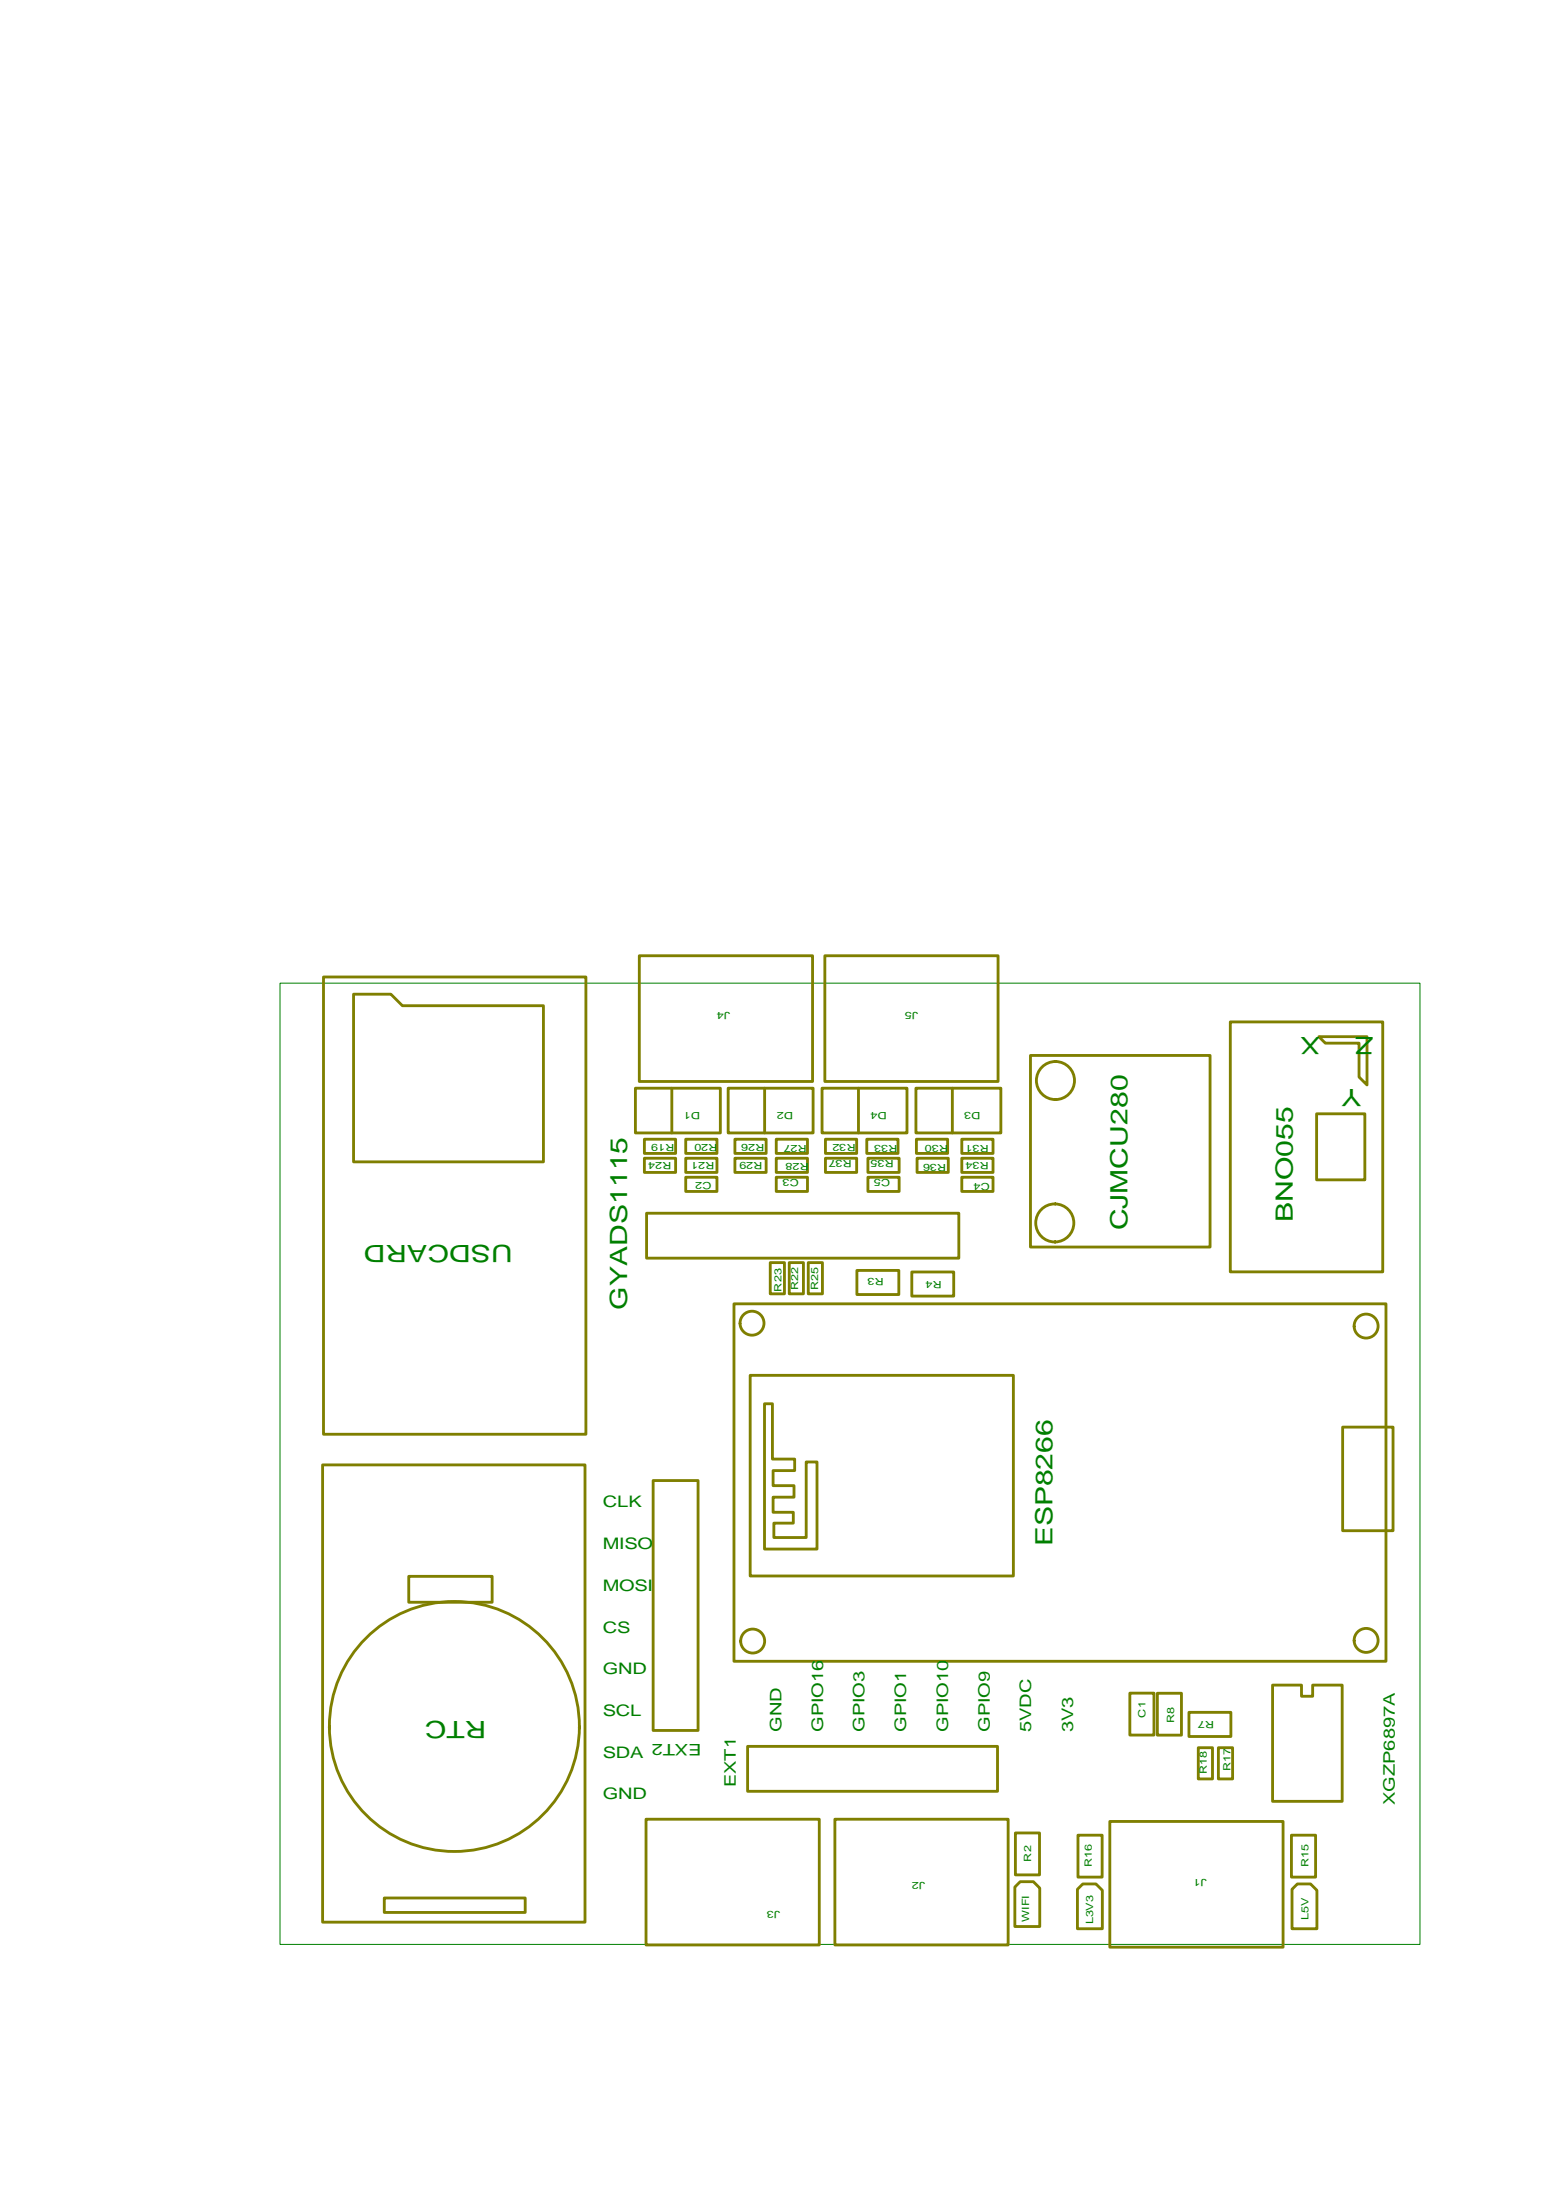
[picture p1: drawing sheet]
<svg xmlns="http://www.w3.org/2000/svg" width="210mm" height="297mm" viewBox="0 0 210 297" stroke-linecap="round" stroke-linejoin="round" font-family="sans-serif">
<path d="M38 133.3h154.5v130.3h-154.5z" fill="none" stroke="#007f00" stroke-width=".14"/>
<g fill="none" stroke="#7f7f00" stroke-width=".38">
<path d="M43.9 132.4h35.5v62h-35.5zM47.9 134.8h5.1l1.5 1.5h19.2v21.2h-25.8zM86.7 129.6h23.4v17h-23.4zM111.8 129.6h23.5v17h-23.5zM166.8 138.5h20.6v33.9h-20.6zM86.1 147.5h11.5v6.1h-11.5zM87.3 157h4.3v1.9h-4.3zM87.3 154.4h4.3v2h-4.3zM91.1 147.5v6.1M93 154.4h4.2v2h-4.2zM93 157h4.2v1.9h-4.2zM93 159.6h4.2v1.9h-4.2z"/>
<path d="M98.7 147.5h11.5v6.1h-11.5zM99.6 157h4.3v1.9h-4.3zM99.6 154.4h4.3v2h-4.3zM103.6 147.5v6.1M105.2 157h4.3v1.9h-4.3zM105.2 154.4h4.3v2h-4.3zM105.2 159.6h4.3v1.9h-4.3zM111.4 147.5h11.5v6.1h-11.5zM111.9 154.4h4.2v2h-4.2zM111.9 157h4.2v1.9h-4.2zM116.4 147.5v6.1M117.5 154.4h4.2v2h-4.2z"/>
<path d="M117.6 159.6h4.3v1.9h-4.3zM117.6 157h4.3v1.9h-4.3zM124.2 147.5h11.5v6.1h-11.5zM124.2 154.4h4.3v2h-4.3zM124.3 157h4.2v1.9h-4.2zM129.1 147.5v6.1M130.4 159.6h4.2v1.9h-4.2zM130.4 157h4.2v1.9h-4.2zM130.4 154.4h4.2v2h-4.2zM139.7 143.1h24.3v25.9h-24.3zM178.5 151h6.5v8.9h-6.5zM178.8 140.5h6.5v6.6l-1.1-1.1v-4.6h-4.5z"/>
<path d="M87.6 164.5h42.4v6.1h-42.4zM99.5 176.7h88.4v48.5h-88.4zM104.4 171.2h1.9v4.2h-1.9zM107 171.2h1.9v4.2h-1.9zM109.6 171.2h1.9v4.2h-1.9zM116.2 172.2h5.6v3.3h-5.6zM123.6 172.4h5.7v3.3h-5.7zM43.7 198.6h35.6v62h-35.6zM101.7 186.4h35.7v27.2h-35.7zM103.6 190.3h1.1v7.5h3v1.6h-2.9v2h2.8v1.6h-2.8v2h2.7v1.5h-2.6v1.9h4.4v-10.2h1.4v11.8h-7.1zM182 193.5h6.8v14h-6.8zM55.4 213.7h11.3v3.5h-11.3z"/>
<path d="M88.5 200.7h6.1v33.9h-6.1zM101.3 236.7h33.9v6.1h-33.9zM153.2 229.5h3.2v5.7h-3.2zM156.9 229.5h3.3v5.7h-3.3zM161.2 232.1h5.7v3.3h-5.7zM162.4 236.9h2v4.3h-2zM165.2 236.9h1.9v4.3h-1.9zM172.5 228.4h3.9v1.5h1.5v-1.5h4v15.8h-9.4zM52.1 257.3h19.1v1.9h-19.1zM87.6 246.6h23.5v17.1h-23.5zM113.2 246.6h23.5v17.1h-23.5zM137.6 248.5h3.3v5.7h-3.3z"/>
<path d="M138.3 255.1h1.8l.8 .8v5.3h-3.3v-5.4zM146.1 248.8h3.3v5.7h-3.3zM146.8 255.4h1.8l.8 .8v5.3h-3.4v-5.4zM150.4 246.9h23.5v17.1h-23.5zM175.1 248.8h3.2v5.7h-3.2zM175.9 255.4h1.8l.8 .8v5.3h-3.4v-5.4z"/>
<circle cx="143.1" cy="146.5" r="2.58"/>
<circle cx="101.9" cy="179.4" r="1.63"/>
<circle cx="143" cy="165.8" r="2.58"/>
<circle cx="185.2" cy="179.8" r="1.63"/>
<circle cx="61.6" cy="234" r="16.9"/>
<circle cx="102" cy="222.5" r="1.63"/>
<circle cx="185.2" cy="222.4" r="1.63"/>
</g>
<g font-size="3.2" fill="#007f00">
<text x="179" y="140.6" transform="rotate(-180 179 140.6)">X</text>
<text x="186.2" y="140.5" transform="rotate(-180 186.2 140.5)">Z</text>
<text x="184.6" y="147.7" transform="rotate(-180 184.6 147.7)">Y</text>
<text x="152.8" y="166.8" transform="rotate(-90 152.8 166.8)">CJMCU280</text>
<text x="175.3" y="165.7" transform="rotate(-90 175.3 165.7)">BNO055</text>
<text x="69.5" y="168.7" transform="rotate(-180 69.5 168.7)">USDCARD</text>
<text x="85" y="177.5" transform="rotate(-90 85 177.5)">GYADS1115</text>
<text x="142.7" y="209.6" transform="rotate(-90 142.7 209.6)">ESP8266</text>
<text x="66" y="233.3" transform="rotate(-180 66 233.3)">RTC</text>
</g>
<g font-size="2.2" fill="#007f00">
<text x="81.7" y="204.3">CLK</text>
<text x="81.7" y="210">MISO</text>
<text x="81.7" y="215.6">MOSI</text>
<text x="81.7" y="221.3">CS</text>
<text x="81.7" y="226.9">GND</text>
<text x="81.7" y="232.6">SCL</text>
<text x="81.7" y="238.3">SDA</text>
<text x="95.1" y="236.5" transform="rotate(-180 95.1 236.5)">EXT2</text>
<text x="105.9" y="234.8" transform="rotate(-90 105.9 234.8)">GND</text>
<text x="111.6" y="234.8" transform="rotate(-90 111.6 234.8)">GPIO16</text>
<text x="117.2" y="234.8" transform="rotate(-90 117.2 234.8)">GPIO3</text>
<text x="122.9" y="234.8" transform="rotate(-90 122.9 234.8)">GPIO1</text>
<text x="128.5" y="234.8" transform="rotate(-90 128.5 234.8)">GPIO10</text>
<text x="134.2" y="234.8" transform="rotate(-90 134.2 234.8)">GPIO9</text>
<text x="139.8" y="234.8" transform="rotate(-90 139.8 234.8)">5VDC</text>
<text x="145.5" y="234.8" transform="rotate(-90 145.5 234.8)">3V3</text>
<text x="81.7" y="243.9">GND</text>
<text x="99.7" y="242.2" transform="rotate(-90 99.7 242.2)">EXT1</text>
<text x="189.1" y="244.7" transform="rotate(-90 189.1 244.7)">XGZP6897A</text>
</g>
<g font-size="1.4" fill="#007f00">
<text x="99" y="137.2" transform="rotate(-180 99 137.2)">J4</text>
<text x="124.5" y="137.2" transform="rotate(-180 124.5 137.2)">J5</text>
<text x="91.4" y="155" transform="rotate(-180 91.4 155)">R19</text>
<text x="94.9" y="150.8" transform="rotate(-180 94.9 150.8)">D1</text>
<text x="97.3" y="155" transform="rotate(-180 97.3 155)">R20</text>
<text x="103.6" y="155" transform="rotate(-180 103.6 155)">R26</text>
<text x="107.5" y="150.8" transform="rotate(-180 107.5 150.8)">D2</text>
<text x="109.4" y="155.2" transform="rotate(-180 109.4 155.2)">R27</text>
<text x="116" y="155" transform="rotate(-180 116 155)">R32</text>
<text x="120.2" y="150.8" transform="rotate(-180 120.2 150.8)">D4</text>
<text x="121.7" y="155.2" transform="rotate(-180 121.7 155.2)">R33</text>
<text x="128.5" y="155.2" transform="rotate(-180 128.5 155.2)">R30</text>
<text x="132.9" y="150.8" transform="rotate(-180 132.9 150.8)">D3</text>
<text x="134" y="155.3" transform="rotate(-180 134 155.3)">R31</text>
<text x="91" y="157.5" transform="rotate(-180 91 157.5)">R24</text>
<text x="96.4" y="160.2" transform="rotate(-180 96.4 160.2)">C2</text>
<text x="96.9" y="157.5" transform="rotate(-180 96.9 157.5)">R21</text>
<text x="103.4" y="157.5" transform="rotate(-180 103.4 157.5)">R29</text>
<text x="108.3" y="159.9" transform="rotate(-180 108.3 159.9)">C3</text>
<text x="109.6" y="157.6" transform="rotate(-180 109.6 157.6)">R28</text>
<text x="115.5" y="157.3" transform="rotate(-180 115.5 157.3)">R37</text>
<text x="120.6" y="159.9" transform="rotate(-180 120.6 159.9)">C5</text>
<text x="121.2" y="157.3" transform="rotate(-180 121.2 157.3)">R35</text>
<text x="128.3" y="157.7" transform="rotate(-180 128.3 157.7)">R36</text>
<text x="134" y="157.5" transform="rotate(-180 134 157.5)">R34</text>
<text x="134.2" y="160.4" transform="rotate(-180 134.2 160.4)">C4</text>
<text x="119.8" y="173.2" transform="rotate(-180 119.8 173.2)">R3</text>
<text x="127.7" y="173.7" transform="rotate(-180 127.7 173.7)">R4</text>
<text x="105.9" y="175.1" transform="rotate(-90 105.9 175.1)">R23</text>
<text x="108.2" y="174.9" transform="rotate(-90 108.2 174.9)">R22</text>
<text x="110.9" y="174.9" transform="rotate(-90 110.9 174.9)">R25</text>
<text x="155.3" y="232.8" transform="rotate(-90 155.3 232.8)">C1</text>
<text x="159.2" y="233.6" transform="rotate(-90 159.2 233.6)">R8</text>
<text x="164.6" y="233.3" transform="rotate(-180 164.6 233.3)">R7</text>
<text x="163.6" y="240.5" transform="rotate(-90 163.6 240.5)">R18</text>
<text x="166.8" y="240.1" transform="rotate(-90 166.8 240.1)">R17</text>
<text x="125.4" y="255.2" transform="rotate(-180 125.4 255.2)">J2</text>
<text x="139.8" y="252.4" transform="rotate(-90 139.8 252.4)">R2</text>
<text x="148" y="253.2" transform="rotate(-90 148 253.2)">R16</text>
<text x="163.6" y="254.8" transform="rotate(-180 163.6 254.8)">J1</text>
<text x="177.4" y="253.2" transform="rotate(-90 177.4 253.2)">R15</text>
<text x="105.7" y="259" transform="rotate(-180 105.7 259)">J3</text>
<text x="139.5" y="260.5" transform="rotate(-90 139.5 260.5)">WIFI</text>
<text x="148.2" y="260.9" transform="rotate(-90 148.2 260.9)">L3V3</text>
<text x="177.4" y="260.3" transform="rotate(-90 177.4 260.3)">L5V</text>
</g>
</svg>
